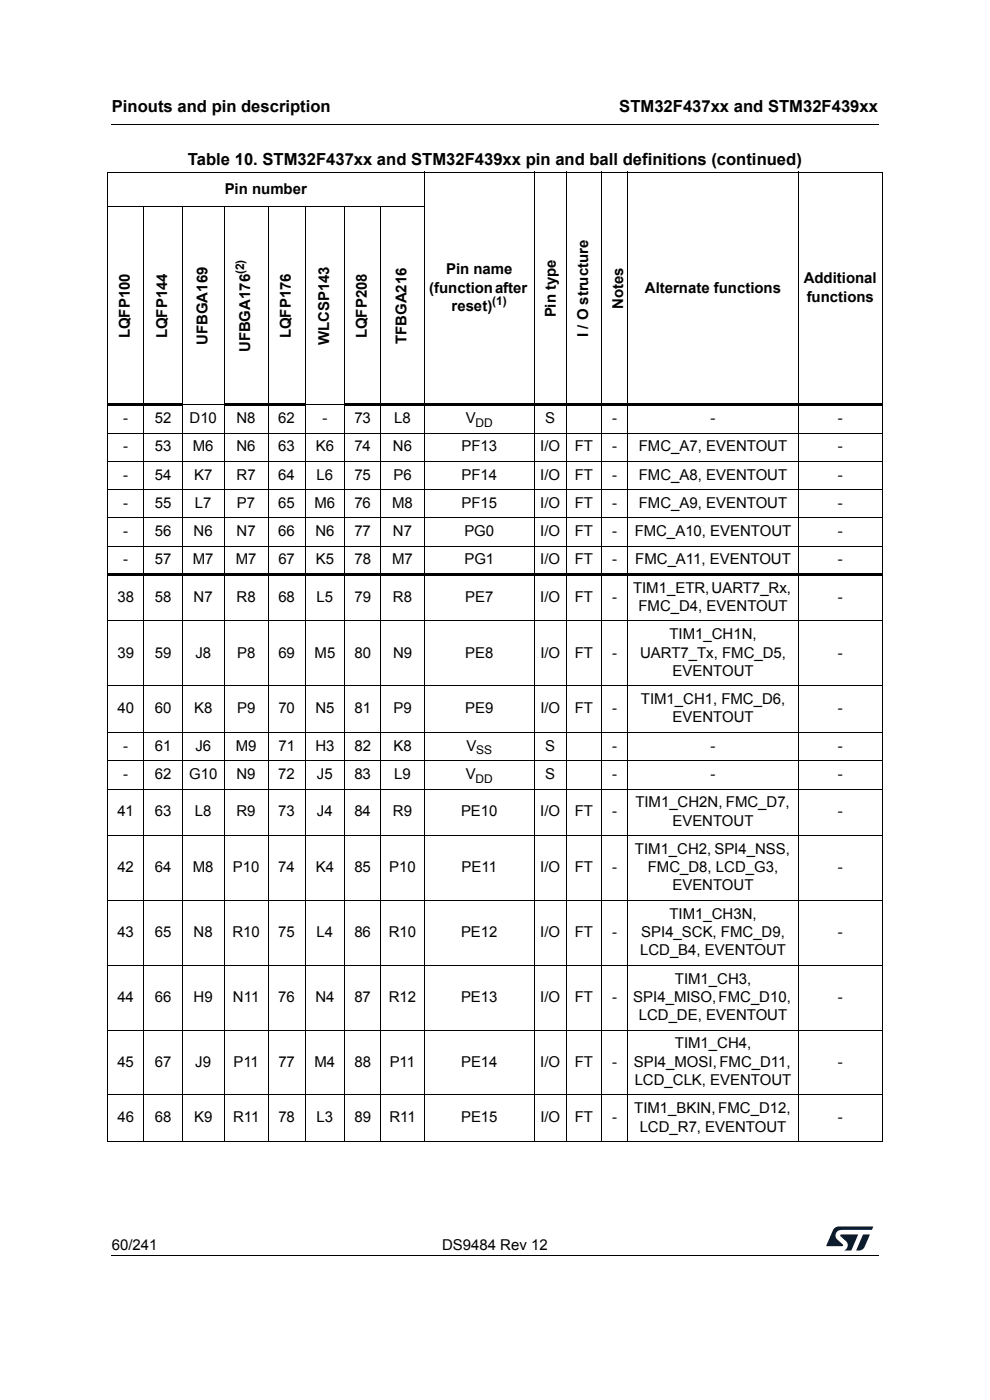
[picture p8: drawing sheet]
<svg xmlns="http://www.w3.org/2000/svg" width="210mm" height="297mm" viewBox="0 0 210 297" stroke-linecap="round" stroke-linejoin="round" font-family="sans-serif">
<path d="M23.6 26.2l.1 .2zM186.2 26.2l.1 .2zM23.6 266.2l.1 .2zM186.2 266.2l.1 .2z" fill="#000"/>
<path d="M23.7 26.3h162.5M23.7 266.3h162.5" fill="none" stroke="#000" stroke-width=".21"/>
<g fill="#001e41">
<path d="M176.9 260.6l.6-.4h.4l7.3 .1-.3 .6h-6.4a1.17 1.17 0 0 0-1.2 .7 1.17 1.17 0 0 0 .3 1.3l1.2 1.1v.3h-3.5z"/>
<path d="M183.1 261.9h1.4l-1.1 2.6a1.37 1.37 0 0 1-1.8 .7z"/>
<path d="M178.3 261.9h3.7l-1.4 3.4h-1.5a1.23 1.23 0 0 0 .4-2l-1.2-1z"/>
</g>
<g fill="none" stroke="#000" stroke-width=".21">
<path d="M22.7 36.5h164.6M22.8 36.6v205.5M90 36.4v205.8M113.3 36.4v205.8M120.1 36.4v205.8M127.6 36.4v205.8M133.2 36.4v205.8M169.3 36.4v205.8M187.2 36.6v205.5M22.7 43.9h67.4M30.5 43.8v198.4M38.6 43.8v198.4"/>
<path d="M47.5 43.8v198.4M56.9 43.8v198.4M64.7 43.8v198.4M73.1 43.8v198.4M80.8 43.8v198.4M22.7 91.9h164.6M22.7 97.9h164.6M38.6 85.9h9M64.6 85.9h8.6M22.7 103.9h164.6M22.7 109.9h164.6M22.7 115.9h164.6"/>
<path d="M22.7 131.7h164.6M22.7 145.5h164.6M22.7 155.4h164.6M22.7 161.4h164.6M22.7 167.4h164.6M22.7 177.2h164.6M22.7 191h164.6M22.7 204.8h164.6M22.7 218.5h164.6M22.7 232.3h164.6M22.7 242.2h164.6"/>
</g>
<path d="M22.7 85.6h16v.5h-16zM47.5 85.6h17.3v.5h-17.3zM73 85.6h114.3v.5h-114.3zM22.7 121.6h164.6v.5h-164.6z" fill="#000"/>
<g font-size="3.5">
<text x="23.7" y="23.9">Pinouts and pin description</text>
<text x="131.4" y="23.9">STM32F437xx and STM32F439xx</text>
<text x="39.9" y="35">Table 10. STM32F437xx and STM32F439xx pin and ball definitions (continued)</text>
</g>
<g font-size="3.2">
<text x="47.7" y="41.1">Pin number</text>
<text x="94.6" y="58.2">Pin name</text>
<text x="91" y="62.1">(function after</text>
<text x="95.8" y="65.9">reset)</text>
<text x="132.2" y="65.6" transform="rotate(-90 132.2 65.6)">Notes</text>
<text x="136.8" y="62.1">Alternate functions</text>
<text x="170.5" y="60.1">Additional</text>
<text x="171.1" y="64">functions</text>
<text x="27.5" y="71.8" transform="rotate(-90 27.5 71.8)">LQFP100</text>
<text x="35.5" y="71.8" transform="rotate(-90 35.5 71.8)">LQFP144</text>
<text x="61.7" y="71.8" transform="rotate(-90 61.7 71.8)">LQFP176</text>
<text x="77.8" y="71.8" transform="rotate(-90 77.8 71.8)">LQFP208</text>
<text x="117.9" y="67.4" transform="rotate(-90 117.9 67.4)">Pin type</text>
<text x="124.7" y="71.5" transform="rotate(-90 124.7 71.5)">I / O structure</text>
<text x="44" y="73.2" transform="rotate(-90 44 73.2)">UFBGA169</text>
<text x="53.1" y="74.7" transform="rotate(-90 53.1 74.7)">UFBGA176</text>
<text x="69.8" y="73.3" transform="rotate(-90 69.8 73.3)">WLCSP143</text>
<text x="86.3" y="73" transform="rotate(-90 86.3 73)">TFBGA216</text>
<text x="26.1" y="89.8">-</text>
<text x="32.8" y="89.8">52</text>
<text x="40.2" y="89.8">D10</text>
<text x="50.2" y="89.8">N8</text>
<text x="59" y="89.8">62</text>
<text x="68.4" y="89.8">-</text>
<text x="75.2" y="89.8">73</text>
<text x="83.6" y="89.8">L8</text>
<text x="98.8" y="89.8">V</text>
<text x="115.7" y="89.8">S</text>
<text x="129.9" y="89.8">-</text>
<text x="150.7" y="89.8">-</text>
<text x="177.7" y="89.8">-</text>
<text x="26.1" y="95.8">-</text>
<text x="32.8" y="95.8">53</text>
<text x="40.9" y="95.8">M6</text>
<text x="50.2" y="95.8">N6</text>
<text x="59" y="95.8">63</text>
<text x="67" y="95.8">K6</text>
<text x="75.2" y="95.8">74</text>
<text x="83.4" y="95.8">N6</text>
<text x="97.9" y="95.8">PF13</text>
<text x="114.6" y="95.8">I/O</text>
<text x="121.9" y="95.8">FT</text>
<text x="129.9" y="95.8">-</text>
<text x="135.5" y="95.8">FMC_A7, EVENTOUT</text>
<text x="177.7" y="95.8">-</text>
<text x="26.1" y="101.8">-</text>
<text x="32.8" y="101.8">54</text>
<text x="41.2" y="101.8">K7</text>
<text x="50.2" y="101.8">R7</text>
<text x="59" y="101.8">64</text>
<text x="67.2" y="101.8">L6</text>
<text x="75.2" y="101.8">75</text>
<text x="83.4" y="101.8">P6</text>
<text x="97.9" y="101.8">PF14</text>
<text x="114.6" y="101.8">I/O</text>
<text x="121.9" y="101.8">FT</text>
<text x="129.9" y="101.8">-</text>
<text x="135.5" y="101.8">FMC_A8, EVENTOUT</text>
<text x="177.7" y="101.8">-</text>
<text x="26.1" y="107.8">-</text>
<text x="32.8" y="107.8">55</text>
<text x="41.3" y="107.8">L7</text>
<text x="50.3" y="107.8">P7</text>
<text x="59" y="107.8">65</text>
<text x="66.7" y="107.8">M6</text>
<text x="75.2" y="107.8">76</text>
<text x="83.2" y="107.8">M8</text>
<text x="97.9" y="107.8">PF15</text>
<text x="114.6" y="107.8">I/O</text>
<text x="121.9" y="107.8">FT</text>
<text x="129.9" y="107.8">-</text>
<text x="135.5" y="107.8">FMC_A9, EVENTOUT</text>
<text x="177.7" y="107.8">-</text>
<text x="26.1" y="113.8">-</text>
<text x="32.8" y="113.8">56</text>
<text x="41.1" y="113.8">N6</text>
<text x="50.2" y="113.8">N7</text>
<text x="59" y="113.8">66</text>
<text x="66.9" y="113.8">N6</text>
<text x="75.2" y="113.8">77</text>
<text x="83.4" y="113.8">N7</text>
<text x="98.5" y="113.8">PG0</text>
<text x="114.6" y="113.8">I/O</text>
<text x="121.9" y="113.8">FT</text>
<text x="129.9" y="113.8">-</text>
<text x="134.6" y="113.8">FMC_A10, EVENTOUT</text>
<text x="177.7" y="113.8">-</text>
<text x="26.1" y="119.7">-</text>
<text x="32.8" y="119.7">57</text>
<text x="40.9" y="119.7">M7</text>
<text x="50" y="119.7">M7</text>
<text x="59" y="119.7">67</text>
<text x="67" y="119.7">K5</text>
<text x="75.2" y="119.7">78</text>
<text x="83.2" y="119.7">M7</text>
<text x="98.5" y="119.7">PG1</text>
<text x="114.6" y="119.7">I/O</text>
<text x="121.9" y="119.7">FT</text>
<text x="129.9" y="119.7">-</text>
<text x="134.7" y="119.7">FMC_A11, EVENTOUT</text>
<text x="177.7" y="119.7">-</text>
<text x="134.3" y="125.7">TIM1_ETR, UART7_Rx,</text>
<text x="24.9" y="127.7">38</text>
<text x="32.8" y="127.7">58</text>
<text x="41.1" y="127.7">N7</text>
<text x="50.2" y="127.7">R8</text>
<text x="59" y="127.7">68</text>
<text x="67.2" y="127.7">L5</text>
<text x="75.2" y="127.7">79</text>
<text x="83.4" y="127.7">R8</text>
<text x="98.7" y="127.7">PE7</text>
<text x="114.6" y="127.7">I/O</text>
<text x="121.9" y="127.7">FT</text>
<text x="129.9" y="127.7">-</text>
<text x="135.4" y="129.6">FMC_D4, EVENTOUT</text>
<text x="177.7" y="127.7">-</text>
<text x="142" y="135.6">TIM1_CH1N,</text>
<text x="24.9" y="139.5">39</text>
<text x="32.8" y="139.5">59</text>
<text x="41.4" y="139.5">J8</text>
<text x="50.3" y="139.5">P8</text>
<text x="59" y="139.5">69</text>
<text x="66.7" y="139.5">M5</text>
<text x="75.2" y="139.5">80</text>
<text x="83.4" y="139.5">N9</text>
<text x="98.7" y="139.5">PE8</text>
<text x="114.6" y="139.5">I/O</text>
<text x="121.9" y="139.5">FT</text>
<text x="129.9" y="139.5">-</text>
<text x="135.8" y="139.5">UART7_Tx, FMC_D5,</text>
<text x="142.7" y="143.4">EVENTOUT</text>
<text x="177.7" y="139.5">-</text>
<text x="135.9" y="149.4">TIM1_CH1, FMC_D6,</text>
<text x="24.9" y="151.3">40</text>
<text x="32.8" y="151.3">60</text>
<text x="41.2" y="151.3">K8</text>
<text x="50.3" y="151.3">P9</text>
<text x="59" y="151.3">70</text>
<text x="66.9" y="151.3">N5</text>
<text x="75.2" y="151.3">81</text>
<text x="83.5" y="151.3">P9</text>
<text x="98.7" y="151.3">PE9</text>
<text x="114.6" y="151.3">I/O</text>
<text x="121.9" y="151.3">FT</text>
<text x="129.9" y="151.3">-</text>
<text x="142.7" y="153.3">EVENTOUT</text>
<text x="177.7" y="151.3">-</text>
<text x="26.1" y="159.3">-</text>
<text x="32.8" y="159.3">61</text>
<text x="41.4" y="159.3">J6</text>
<text x="50" y="159.3">M9</text>
<text x="59.1" y="159.3">71</text>
<text x="66.9" y="159.3">H3</text>
<text x="75.2" y="159.3">82</text>
<text x="83.5" y="159.3">K8</text>
<text x="98.9" y="159.3">V</text>
<text x="115.7" y="159.3">S</text>
<text x="129.9" y="159.3">-</text>
<text x="150.7" y="159.3">-</text>
<text x="177.7" y="159.3">-</text>
<text x="26.1" y="165.3">-</text>
<text x="32.8" y="165.3">62</text>
<text x="40.1" y="165.3">G10</text>
<text x="50.2" y="165.3">N9</text>
<text x="59" y="165.3">72</text>
<text x="67.2" y="165.3">J5</text>
<text x="75.2" y="165.3">83</text>
<text x="83.6" y="165.3">L9</text>
<text x="98.8" y="165.3">V</text>
<text x="115.7" y="165.3">S</text>
<text x="129.9" y="165.3">-</text>
<text x="150.7" y="165.3">-</text>
<text x="177.7" y="165.3">-</text>
<text x="24.9" y="173.2">41</text>
<text x="32.8" y="173.2">63</text>
<text x="41.3" y="173.2">L8</text>
<text x="50.2" y="173.2">R9</text>
<text x="59" y="173.2">73</text>
<text x="67.2" y="173.2">J4</text>
<text x="75.2" y="173.2">84</text>
<text x="83.4" y="173.2">R9</text>
<text x="97.8" y="173.2">PE10</text>
<text x="114.6" y="173.2">I/O</text>
<text x="121.9" y="173.2">FT</text>
<text x="129.9" y="173.2">-</text>
<text x="134.8" y="171.3">TIM1_CH2N, FMC_D7,</text>
<text x="177.7" y="173.2">-</text>
<text x="142.6" y="175.1">EVENTOUT</text>
<text x="24.9" y="185">42</text>
<text x="32.8" y="185">64</text>
<text x="40.9" y="185">M8</text>
<text x="49.4" y="185">P10</text>
<text x="59" y="185">74</text>
<text x="67" y="185">K4</text>
<text x="75.2" y="185">85</text>
<text x="82.6" y="185">P10</text>
<text x="97.9" y="185">PE11</text>
<text x="114.6" y="185">I/O</text>
<text x="121.9" y="185">FT</text>
<text x="129.9" y="185">-</text>
<text x="134.7" y="181.1">TIM1_CH2, SPI4_NSS,</text>
<text x="137.4" y="185">FMC_D8, LCD_G3,</text>
<text x="177.7" y="185">-</text>
<text x="142.6" y="188.9">EVENTOUT</text>
<text x="142" y="194.9">TIM1_CH3N,</text>
<text x="24.9" y="198.8">43</text>
<text x="32.8" y="198.8">65</text>
<text x="41.1" y="198.8">N8</text>
<text x="49.3" y="198.8">R10</text>
<text x="59" y="198.8">75</text>
<text x="67.2" y="198.8">L4</text>
<text x="75.2" y="198.8">86</text>
<text x="82.5" y="198.8">R10</text>
<text x="97.8" y="198.8">PE12</text>
<text x="114.6" y="198.8">I/O</text>
<text x="121.9" y="198.8">FT</text>
<text x="129.9" y="198.8">-</text>
<text x="135.8" y="202.6">LCD_B4, EVENTOUT</text>
<text x="136" y="198.8">SPI4_SCK, FMC_D9,</text>
<text x="177.7" y="198.8">-</text>
<text x="143.1" y="208.6">TIM1_CH3,</text>
<text x="24.9" y="212.5">44</text>
<text x="32.8" y="212.5">66</text>
<text x="41.1" y="212.5">H9</text>
<text x="49.4" y="212.5">N11</text>
<text x="59" y="212.5">76</text>
<text x="66.9" y="212.5">N4</text>
<text x="75.2" y="212.5">87</text>
<text x="82.5" y="212.5">R12</text>
<text x="97.8" y="212.5">PE13</text>
<text x="114.6" y="212.5">I/O</text>
<text x="121.9" y="212.5">FT</text>
<text x="129.9" y="212.5">-</text>
<text x="134.3" y="212.5">SPI4_MISO, FMC_D10,</text>
<text x="177.7" y="212.5">-</text>
<text x="135.5" y="216.4">LCD_DE, EVENTOUT</text>
<text x="24.9" y="226.3">45</text>
<text x="32.8" y="226.3">67</text>
<text x="41.4" y="226.3">J9</text>
<text x="49.5" y="226.3">P11</text>
<text x="59" y="226.3">77</text>
<text x="66.7" y="226.3">M4</text>
<text x="75.2" y="226.3">88</text>
<text x="82.7" y="226.3">P11</text>
<text x="97.8" y="226.3">PE14</text>
<text x="114.6" y="226.3">I/O</text>
<text x="121.9" y="226.3">FT</text>
<text x="129.9" y="226.3">-</text>
<text x="134.5" y="226.3">SPI4_MOSI, FMC_D11,</text>
<text x="143.1" y="222.4">TIM1_CH4,</text>
<text x="177.7" y="226.3">-</text>
<text x="134.6" y="230.2">LCD_CLK, EVENTOUT</text>
<text x="24.9" y="238.1">46</text>
<text x="32.8" y="238.1">68</text>
<text x="41.2" y="238.1">K9</text>
<text x="49.4" y="238.1">R11</text>
<text x="59" y="238.1">78</text>
<text x="67.2" y="238.1">L3</text>
<text x="75.2" y="238.1">89</text>
<text x="82.6" y="238.1">R11</text>
<text x="97.8" y="238.1">PE15</text>
<text x="114.6" y="238.1">I/O</text>
<text x="121.9" y="238.1">FT</text>
<text x="129.9" y="238.1">-</text>
<text x="134.5" y="236.2">TIM1_BKIN, FMC_D12,</text>
<text x="177.7" y="238.1">-</text>
<text x="135.7" y="240">LCD_R7, EVENTOUT</text>
<text x="23.7" y="265.1">60/241</text>
<text x="93.8" y="265.1">DS9484 Rev 12</text>
</g>
<g font-size="2.5">
<text x="51.8" y="58.2" transform="rotate(-90 51.8 58.2)">(2)</text>
<text x="104.4" y="64.7">(1)</text>
<text x="100.9" y="90.6">DD</text>
<text x="101" y="160.1">SS</text>
<text x="100.9" y="166.1">DD</text>
</g>
</svg>
